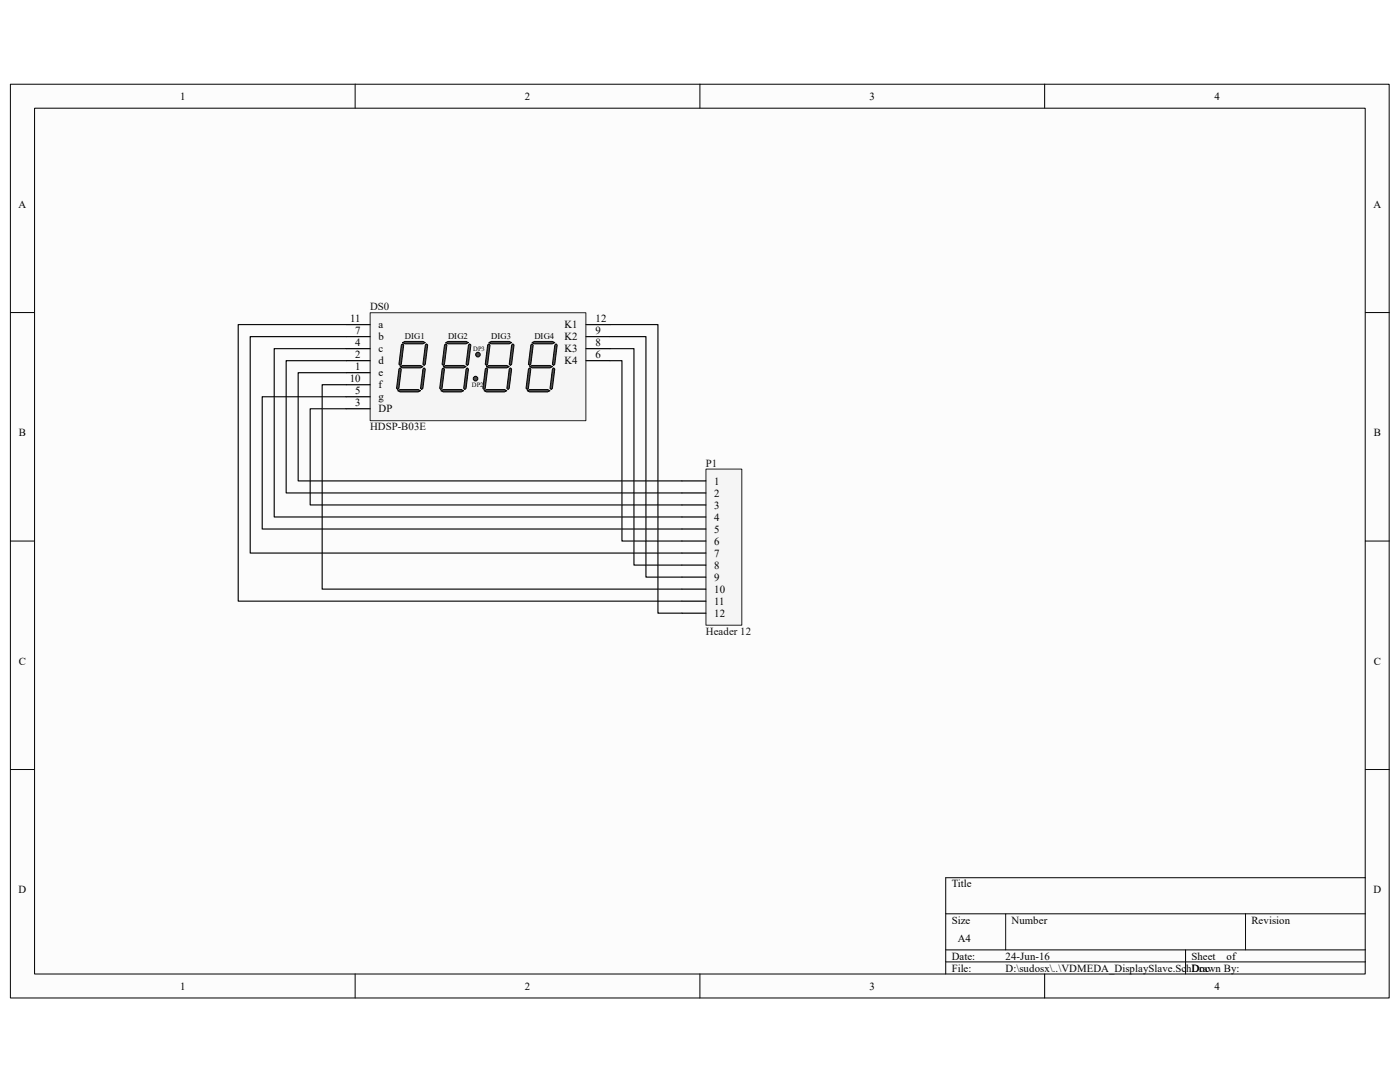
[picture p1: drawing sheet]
<svg xmlns="http://www.w3.org/2000/svg" width="279mm" height="216mm" viewBox="0 0 279 216" stroke-linecap="round" stroke-linejoin="round" font-family="sans-serif">
<path d="M2.1 16.8h275.1v182.3h-275.1z" fill="#fcfcfc"/>
<path d="M2.1 16.8h275.1v182.3h-275.1z" fill="none" stroke="#000" stroke-width=".2"/>
<path d="M6.9 21.6h265.6v172.8h-265.6z" fill="#fcfcfc"/>
<g fill="none" stroke="#000" stroke-width=".2">
<path d="M70.9 16.8v4.8M139.7 16.8v4.8M208.5 16.8v4.8M6.9 21.6h265.6v172.8h-265.6zM2.1 62.4h4.8M272.5 62.4h4.8M2.1 108h4.8M272.5 108h4.8M2.1 153.5h4.8M272.5 153.5h4.8M272.5 175.1h-83.8v19.2M70.9 194.3v4.8"/>
<path d="M139.7 194.3v4.8M188.7 182.3h83.8M188.7 189.5h83.8M188.7 191.9h83.8M200.7 182.3v7.2M208.5 194.3v4.8M236.6 189.5v4.8M248.6 182.3v7.2"/>
</g>
<path d="M73.9 62.4h43v21.5h-43z" fill="#f5f5f5"/>
<path d="M73.9 62.4h43v21.5h-43z" fill="none" stroke="#262626" stroke-width=".2"/>
<path d="M69.1 76.8h4.8M69.1 69.6h4.8M69.1 74.4h4.8M69.1 67.2h4.8M116.9 72h4.8M116.9 69.6h4.8M116.9 64.8h4.8M69.1 81.6h4.8" fill="none" stroke="#000" stroke-width=".24"/>
<g fill="#4c4c4c" stroke="#000" stroke-width=".2">
<path d="M79.4 78l.5-.3h3.5l.5 .3-.5 .2h-3.5z" fill-rule="evenodd"/>
<path d="M79.9 73.2l.4-.3h3.6l.5 .3-.5 .2h-3.6z" fill-rule="evenodd"/>
<path d="M80.3 68.4l.5-.3h3.6l.5 .3-.5 .2h-3.6z" fill-rule="evenodd"/>
<path d="M85.1 68.6l.3 .2-.5 3.9-.3 .2-.2-.2 .5-3.9z" fill-rule="evenodd"/>
<path d="M80.3 68.6l.3 .2-.5 3.9-.2 .2-.3-.2 .5-3.9z" fill-rule="evenodd"/>
<path d="M79.9 73.4l.2 .2-.5 3.9-.2 .2-.3-.2 .5-3.9z" fill-rule="evenodd"/>
<path d="M84.6 73.4l.3 .2-.5 3.9-.2 .2-.3-.2 .5-3.9z" fill-rule="evenodd"/>
<path d="M88 78l.5-.3h3.6l.4 .3-.4 .2h-3.6z" fill-rule="evenodd"/>
<path d="M88.5 73.2l.4-.3h3.6l.5 .3-.5 .2h-3.6z" fill-rule="evenodd"/>
<path d="M88.9 68.4l.5-.3h3.6l.5 .3-.5 .2h-3.6z" fill-rule="evenodd"/>
<path d="M93.7 68.6l.3 .2-.5 3.9-.2 .2-.3-.2 .5-3.9z" fill-rule="evenodd"/>
<path d="M88.9 68.6l.3 .2-.5 3.9-.2 .2-.3-.2 .5-3.9z" fill-rule="evenodd"/>
<path d="M88.5 73.4l.2 .2-.5 3.9-.2 .2-.3-.2 .5-3.9z" fill-rule="evenodd"/>
<path d="M93.3 73.4l.2 .2-.5 3.9-.2 .2-.3-.2 .5-3.9z" fill-rule="evenodd"/>
<circle cx="94.9" cy="75.6" r=".46"/>
</g>
<path d="M69.1 64.8h4.8M69.1 79.2h4.8M69.1 72h4.8M116.9 67.2h4.8" fill="none" stroke="#000" stroke-width=".24"/>
<g fill="#4c4c4c" stroke="#000" stroke-width=".2">
<path d="M96.6 78l.5-.3h3.6l.5 .3-.5 .2h-3.6z" fill-rule="evenodd"/>
<path d="M97.1 73.2l.5-.3h3.6l.4 .3-.4 .2h-3.6z" fill-rule="evenodd"/>
<path d="M97.6 68.4l.4-.3h3.6l.5 .3-.5 .2h-3.6z" fill-rule="evenodd"/>
<path d="M102.3 68.6l.3 .2-.5 3.9-.2 .2-.3-.2 .5-3.9z" fill-rule="evenodd"/>
<path d="M97.6 68.6l.2 .2-.5 3.9-.2 .2-.3-.2 .5-3.9z" fill-rule="evenodd"/>
<path d="M96.8 73.6l.3-.2 .2 .2-.5 3.9-.2 .2-.2-.2z" fill-rule="evenodd"/>
<path d="M101.9 73.4l.2 .2-.5 3.9-.2 .2-.2-.2 .4-3.9z" fill-rule="evenodd"/>
<path d="M105.2 78l.5-.3h3.6l.5 .3-.5 .2h-3.6z" fill-rule="evenodd"/>
<path d="M105.7 73.2l.5-.3h3.6l.4 .3-.4 .2h-3.6z" fill-rule="evenodd"/>
<path d="M106.2 68.4l.5-.3h3.5l.5 .3-.5 .2h-3.5z" fill-rule="evenodd"/>
<path d="M111 68.6l.2 .2-.5 3.9-.2 .2-.3-.2 .5-3.9z" fill-rule="evenodd"/>
<path d="M106.2 68.6l.2 .2-.5 3.9-.2 .2-.2-.2 .4-3.9z" fill-rule="evenodd"/>
<path d="M105.5 73.6l.2-.2 .2 .2-.4 3.9-.3 .2-.2-.2z" fill-rule="evenodd"/>
<path d="M110.5 73.4l.2 .2-.5 3.9-.2 .2-.2-.2 .4-3.9z" fill-rule="evenodd"/>
<circle cx="95.4" cy="70.8" r=".46"/>
</g>
<path d="M140.9 93.6h7.1v31.2h-7.1z" fill="#f5f5f5"/>
<path d="M140.9 93.6h7.1v31.2h-7.1z" fill="none" stroke="#262626" stroke-width=".2"/>
<path d="M136.1 96h4.8M136.1 98.4h4.8M136.1 100.8h4.8M136.1 103.2h4.8M136.1 105.6h4.8M136.1 108h4.8M136.1 110.4h4.8M136.1 112.8h4.8M136.1 115.2h4.8M136.1 117.6h4.8M136.1 120h4.8M136.1 122.4h4.8" fill="none" stroke="#000" stroke-width=".24"/>
<path d="M69.1 74.4h-9.6v21.6h76.6M69.1 72h-12v26.4h79M69.1 69.6h-14.4v33.6h81.4M69.1 79.2h-16.8v26.4h83.8M69.1 67.2h-19.2v43.2h86.2M69.1 76.8h-4.8v40.8h71.8M69.1 64.8h-21.6v55.2h88.6M121.7 72h2.4v36h12M121.7 69.6h4.8v43.2h9.6M121.7 67.2h7.2v48h7.2M121.7 64.8h9.6v57.6h4.8M69.1 81.6h-7.2v19.2h74.2" fill="none" stroke="#0e0e0e" stroke-width=".24"/>
<g font-size="2.2">
<text x="35.9" y="19.9">1</text>
<text x="104.7" y="19.9">2</text>
<text x="173.5" y="19.9">3</text>
<text x="242.3" y="19.9">4</text>
<text x="3.7" y="41.5">A</text>
<text x="274.1" y="41.5">A</text>
<text x="69.9" y="64.3">11</text>
<text x="75.6" y="65.5">a</text>
<text x="112.6" y="65.5">K1</text>
<text x="118.9" y="64.3">12</text>
<text x="70.9" y="69.1">4</text>
<text x="70.9" y="66.7">7</text>
<text x="70.9" y="71.5">2</text>
<text x="75.6" y="70.3">c</text>
<text x="75.6" y="67.9">b</text>
<text x="112.6" y="70.3">K3</text>
<text x="112.6" y="67.9">K2</text>
<text x="118.9" y="71.5">6</text>
<text x="118.9" y="69.1">8</text>
<text x="118.9" y="66.7">9</text>
<text x="69.8" y="76.3">10</text>
<text x="70.9" y="73.9">1</text>
<text x="75.6" y="77.5">f</text>
<text x="75.6" y="75.1">e</text>
<text x="75.6" y="72.7">d</text>
<text x="112.6" y="72.7">K4</text>
<text x="70.9" y="81.1">3</text>
<text x="70.9" y="78.7">5</text>
<text x="75.6" y="82.3">DP</text>
<text x="75.6" y="79.9">g</text>
<text x="3.8" y="87.1">B</text>
<text x="274.2" y="87.1">B</text>
<text x="142.5" y="96.7">1</text>
<text x="142.5" y="99.1">2</text>
<text x="142.5" y="101.5">3</text>
<text x="142.5" y="103.9">4</text>
<text x="142.5" y="106.3">5</text>
<text x="142.5" y="108.7">6</text>
<text x="142.5" y="111.1">7</text>
<text x="142.5" y="113.5">8</text>
<text x="142.5" y="115.9">9</text>
<text x="142.5" y="118.3">10</text>
<text x="142.5" y="120.7">11</text>
<text x="142.5" y="123.1">12</text>
<text x="3.8" y="132.7">C</text>
<text x="274.2" y="132.7">C</text>
<text x="3.7" y="178.3">D</text>
<text x="189.9" y="177.1">Title</text>
<text x="274.1" y="178.3">D</text>
<text x="189.9" y="184.3">Size</text>
<text x="201.9" y="184.3">Number</text>
<text x="249.8" y="184.3">Revision</text>
<text x="189.9" y="191.5">Date:</text>
<text x="191.1" y="187.9">A4</text>
<text x="200.7" y="191.5">24-Jun-16</text>
<text x="237.8" y="191.5">Sheet</text>
<text x="244.8" y="191.5">of</text>
<text x="35.9" y="197.5">1</text>
<text x="104.7" y="197.5">2</text>
<text x="173.5" y="197.5">3</text>
<text x="189.9" y="193.9">File:</text>
<text x="200.7" y="193.9">D:\sudosx\..\VDMEDA_DisplaySlave.SchDoc</text>
<text x="239.3" y="193.9">rawn By:</text>
<text x="242.3" y="197.5">4</text>
</g>
<g font-size="2.2" fill="#0e0e0e">
<text x="73.9" y="61.9">DS0</text>
<text x="73.9" y="85.9">HDSP-B03E</text>
<text x="140.9" y="93.1">P1</text>
<text x="140.9" y="126.7">Header 12</text>
</g>
<g font-size="1.7">
<text x="80.8" y="67.7">DIG1</text>
<text x="89.4" y="67.7">DIG2</text>
<text x="98.1" y="67.7">DIG3</text>
<text x="106.6" y="67.7">DIG4</text>
</g>
<g font-size="1.3">
<text x="94.5" y="70">DP3</text>
<text x="94.2" y="77.2">DP2</text>
</g>
</svg>
